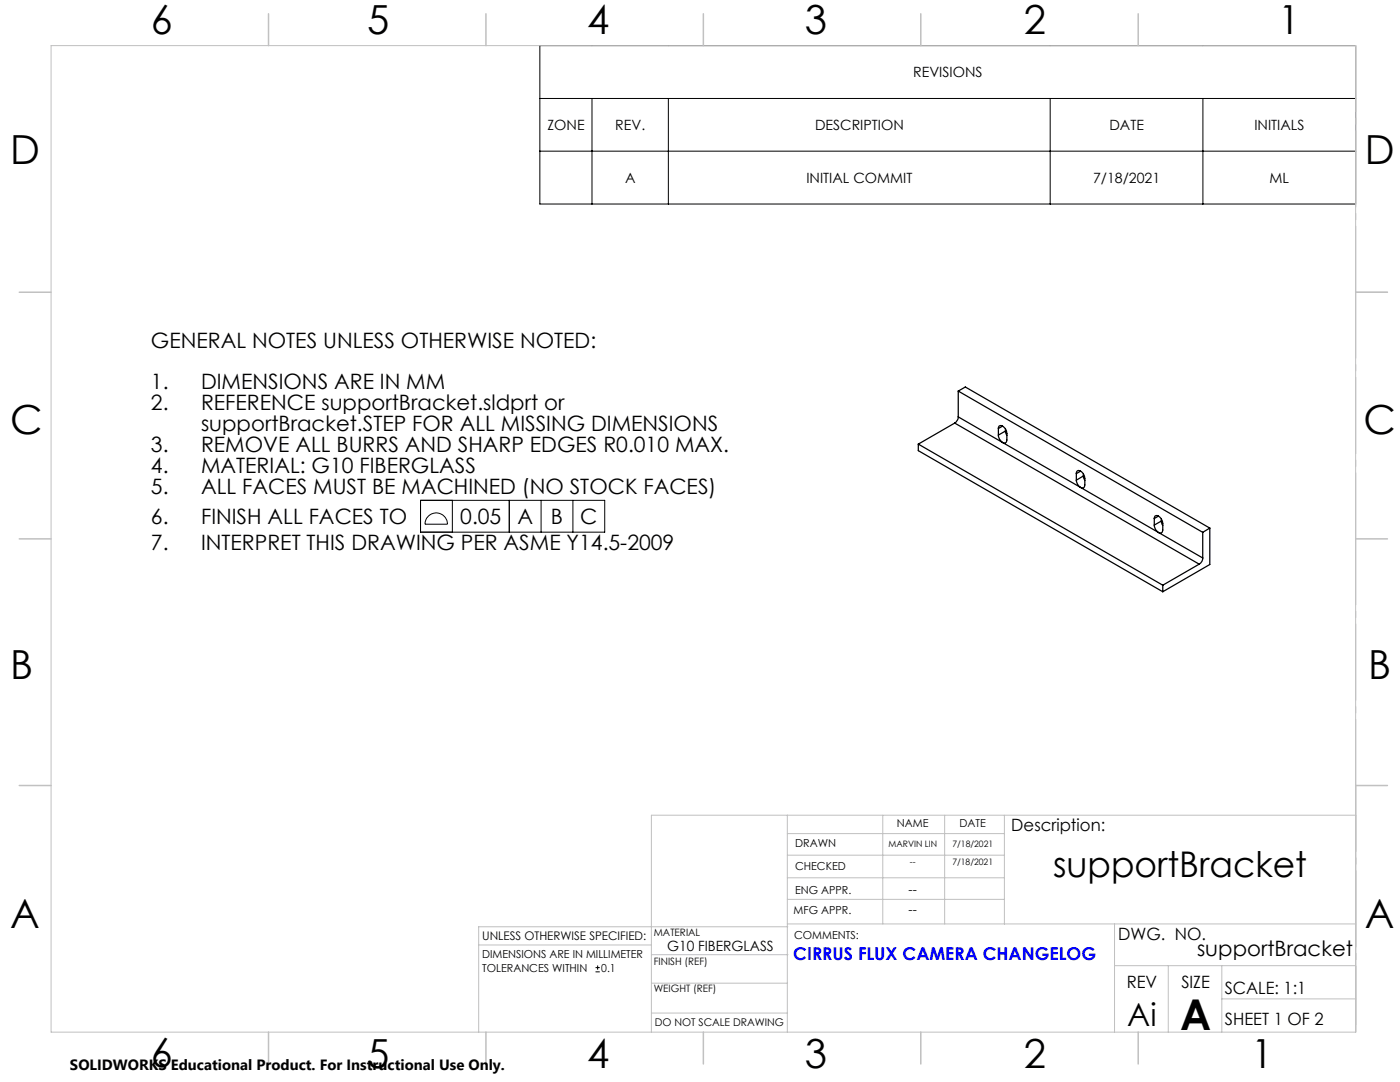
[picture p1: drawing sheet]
<svg xmlns="http://www.w3.org/2000/svg" width="279mm" height="216mm" viewBox="0 0 279 216" stroke-linecap="round" stroke-linejoin="round" font-family="sans-serif">
<g fill="none" stroke="#000" stroke-width=".2">
<path d="M107.7 9.1h162.8v31.6h-162.8zM107.7 19.6h162.8M118.1 19.6v21.1M133.4 19.6v21.1M209.6 19.6v21.1M240.1 19.6v21.1M107.7 30.2h162.8M83.9 99.8h36.8v6.4h-36.8zM90.3 99.8v6.4M101.6 99.8v6.4M108 99.8v6.4M114.3 99.8v6.4"/>
<path d="M85.6 102.9a2.23 2.23 0 0 1 2.4-.3 2.23 2.23 0 0 1 1.3 2h-4.5a2.33 2.33 0 0 1 .8-1.7zM118.9 193.9h.8M118.9 193.1h.8M119.3 192.7v.8"/>
</g>
<path d="M270.6 9.1v49.2M270.6 58.3v49.2M270.6 107.5v49.2M270.6 156.7v49.2" fill="none" stroke="#c0c0c0" stroke-width=".2" stroke-dasharray="15.2 1.3 1.3 1.3" stroke-dashoffset="2.1"/>
<g fill="none" stroke="#c0c0c0" stroke-width=".2">
<path d="M10.2 9.1h260.3v196.9h-260.3zM270.5 58.3h6.4M270.5 156.7h6.4M157.1 162.7v43.3M157.1 175.2h43.3M157.1 170.6h43.3M157.1 166.3h43.3M157.1 179.5h43.3M176.2 162.7v21.7M188.5 162.7v21.7M200.4 162.7v21.7M270.6 162.7h-140.6v43.3"/>
<path d="M95.5 188.6h34.5M130 196.2h27.1M130 190.5h27.3M157.1 184.4h113.4M157.2 184.9h-61.7v21.1M222.4 184.4v21.6M222.4 192.7h48.1M233.2 192.7v13.3M243.8 199.3h26.7M243.8 192.7v13.3M130 202.1h27.1"/>
</g>
<g fill="none" stroke="#c0c0c0" stroke-width=".3">
<path d="M53.6 2.8v6.3M97 2.8v6.3M140.4 2.8v6.3M183.8 2.8v6.3M227.2 2.8v6.3M3.8 58.3h6.4M270.5 58.3h6.4M3.8 107.5h6.4M270.5 107.5h6.4M3.8 156.7h6.4M270.5 156.7h6.4M53.6 206v6.3"/>
<path d="M97 206v6.3M140.4 206v6.3M183.8 206v6.3M227.2 206v6.3"/>
</g>
<g fill="none" stroke="#000" stroke-width=".25">
<path d="M191.2 78l1.5-.8 48.7 28.2M191.2 78l48.8 28.2M191.2 78v5.2M183.3 88.6l48.8 28.2M183.3 88.6v1.3l48.8 28.2M190.5 84.4l-7.2 4.2M190.5 84.4l48.8 28.2M191.2 83.2a1.6 1.6 0 0 1-.7 1.2M191.2 83.2l8.9 5.1M199.2 86.8a1.87 1.87 0 0 0 .9 1.5M199.2 85.5a.57 .57 0 0 1 .5-.6 .57 .57 0 0 1 .6 .3l.6 .8v1.8a.53 .53 0 0 1-.2 .5 .53 .53 0 0 1-.6 0M199.2 85.5v1.3"/>
<path d="M200.1 88.3l39.9 23M200.1 85l-.9 .5M200.7 86l.2 .9M200.7 86l-1.5 .8M200.7 85.6v.4M214.8 94.5a.57 .57 0 0 1 .4-.6 .57 .57 0 0 1 .7 .3l.5 .8 .1 1.8a.6 .6 0 0 1-.5 .6 .6 .6 0 0 1-.7-.4l-.4-.6-.1-.6M214.8 94.5v1.3M215.7 94l-.9 .5M216.2 95l.3 .9M216.2 95l-1.4 .8M216.2 94.6v.4M230.4 103.5a.57 .57 0 0 1 .4-.7 .57 .57 0 0 1 .7 .4l.5 .8 .1 1.8a.6 .6 0 0 1-.5 .6 .6 .6 0 0 1-.7-.4l-.4-.6-.1-.6"/>
<path d="M230.4 103.5v1.3M231.2 103l-.8 .5M231.8 104l.3 .8M231.8 104l-1.4 .8M231.8 103.6v.4M232.1 116.8v1.3M239.3 112.6l-7.2 4.2M240 111.3a1.38 1.38 0 0 1-.7 1.3M240 106.2v5.1M241.4 105.4l-1.4 .8M241.4 105.4v7.2l-9.3 5.5"/>
</g>
<text font-size="8.5" x="235.5" y="205.4">A</text>
<g font-size="8">
<text x="30.1" y="6.8">6</text>
<text x="73.3" y="6.9">5</text>
<text x="117.2" y="6.9">4</text>
<text x="160.6" y="6.9">3</text>
<text x="204.3" y="6.9">2</text>
<text x="255.1" y="6.9">1</text>
<text x="2.1" y="32.8">D</text>
<text x="272.4" y="32.8">D</text>
<text x="2.1" y="86.5">C</text>
<text x="272.1" y="86.5">C</text>
<text x="2.1" y="135.6">B</text>
<text x="273.1" y="135.6">B</text>
<text x="2.1" y="185.1">A</text>
<text x="272.4" y="185.1">A</text>
<text x="30.1" y="212.9">6</text>
<text x="73.3" y="213.1">5</text>
<text x="117.2" y="213.1">4</text>
<text x="160.6" y="213.1">3</text>
<text x="204.3" y="213.1">2</text>
<text x="249.7" y="213.1">1</text>
</g>
<text font-size="7.1" x="210.2" y="174.9">supportBracket</text>
<text font-size="6.3" x="225" y="204.6">Ai</text>
<g font-size="4.2">
<text x="30.1" y="69.4">GENERAL NOTES UNLESS OTHERWISE NOTED:</text>
<text x="30.1" y="77.7">1.</text>
<text x="40.1" y="77.7">DIMENSIONS ARE IN MM</text>
<text x="30.1" y="81.9">2.</text>
<text x="40.1" y="81.9">REFERENCE supportBracket.sldprt or</text>
<text x="40.1" y="86.1">supportBracket.STEP FOR ALL MISSING DIMENSIONS</text>
<text x="30.1" y="90.2">3.</text>
<text x="30.1" y="94.4">4.</text>
<text x="40.1" y="90.2">REMOVE ALL BURRS AND SHARP EDGES R0.010 MAX.</text>
<text x="40.1" y="94.4">MATERIAL: G10 FIBERGLASS</text>
<text x="30.1" y="98.6">5.</text>
<text x="40.1" y="98.6">ALL FACES MUST BE MACHINED (NO STOCK FACES)</text>
<text x="30.1" y="104.6">6.</text>
<text x="40.1" y="104.6">FINISH ALL FACES TO</text>
<text x="91.9" y="104.6">0.05</text>
<text x="103.2" y="104.6">A</text>
<text x="110" y="104.6">B</text>
<text x="115.8" y="104.6">C</text>
<text x="30.1" y="109.7">7.</text>
<text x="40.1" y="109.7">INTERPRET THIS DRAWING PER ASME Y14.5-2009</text>
<text x="238.9" y="190.8">supportBracket</text>
</g>
<text font-size="3.5" fill="#00f" x="158.3" y="191.6">CIRRUS FLUX CAMERA CHANGELOG</text>
<g font-size="3.4">
<text x="201.8" y="165.9">Description:</text>
<text x="223.2" y="187.6">DWG. NO.</text>
<text x="224.9" y="197.2">REV</text>
<text x="235.8" y="197.2">SIZE</text>
<text x="244.4" y="198.4">SCALE: 1:1</text>
<text x="244.4" y="204.6">SHEET 1 OF 2</text>
</g>
<text font-size="3" x="14" y="213.5">SOLIDWORKS Educational Product. For Instructional Use Only.</text>
<g font-size="2.8">
<text x="182.2" y="15.4">REVISIONS</text>
<text x="109.3" y="26">ZONE</text>
<text x="122.8" y="26">REV.</text>
<text x="162.7" y="26">DESCRIPTION</text>
<text x="221.4" y="26">DATE</text>
<text x="250.3" y="26">INITIALS</text>
<text x="124.8" y="36.5">A</text>
<text x="160.9" y="36.5">INITIAL COMMIT</text>
<text x="218.1" y="36.5">7/18/2021</text>
<text x="253.4" y="36.5">ML</text>
<text x="133.1" y="189.7">G10 FIBERGLASS</text>
</g>
<g font-size="2.5">
<text x="181.3" y="178.3">--</text>
<text x="181.3" y="182.3">--</text>
</g>
<text font-size="2.4" x="96.2" y="187.5">UNLESS OTHERWISE SPECIFIED:</text>
<g font-size="2.2">
<text x="179" y="165.1">NAME</text>
<text x="191.5" y="165.1">DATE</text>
<text x="158.7" y="169">DRAWN</text>
<text x="158.7" y="173.5">CHECKED</text>
<text x="158.7" y="178.3">ENG APPR.</text>
<text x="158.4" y="182.4">MFG APPR.</text>
<text x="96.2" y="191.2">DIMENSIONS ARE IN MILLIMETER</text>
<text x="158.5" y="187.4">COMMENTS:</text>
<text x="96.2" y="193.9">TOLERANCES WITHIN</text>
<text x="120" y="193.9">0.1</text>
</g>
<text font-size="2.1" x="130.7" y="204.6">DO NOT SCALE DRAWING</text>
<g font-size="2">
<text x="130.5" y="186.8">MATERIAL</text>
<text x="130.5" y="192.5">FINISH (REF)</text>
<text x="130.5" y="198">WEIGHT (REF)</text>
</g>
<g font-size="1.8">
<text x="177.3" y="169">MARVIN LIN</text>
<text x="181.6" y="172.6">--</text>
<text x="190.1" y="172.6">7/18/2021</text>
<text x="190.1" y="169">7/18/2021</text>
</g>
</svg>
